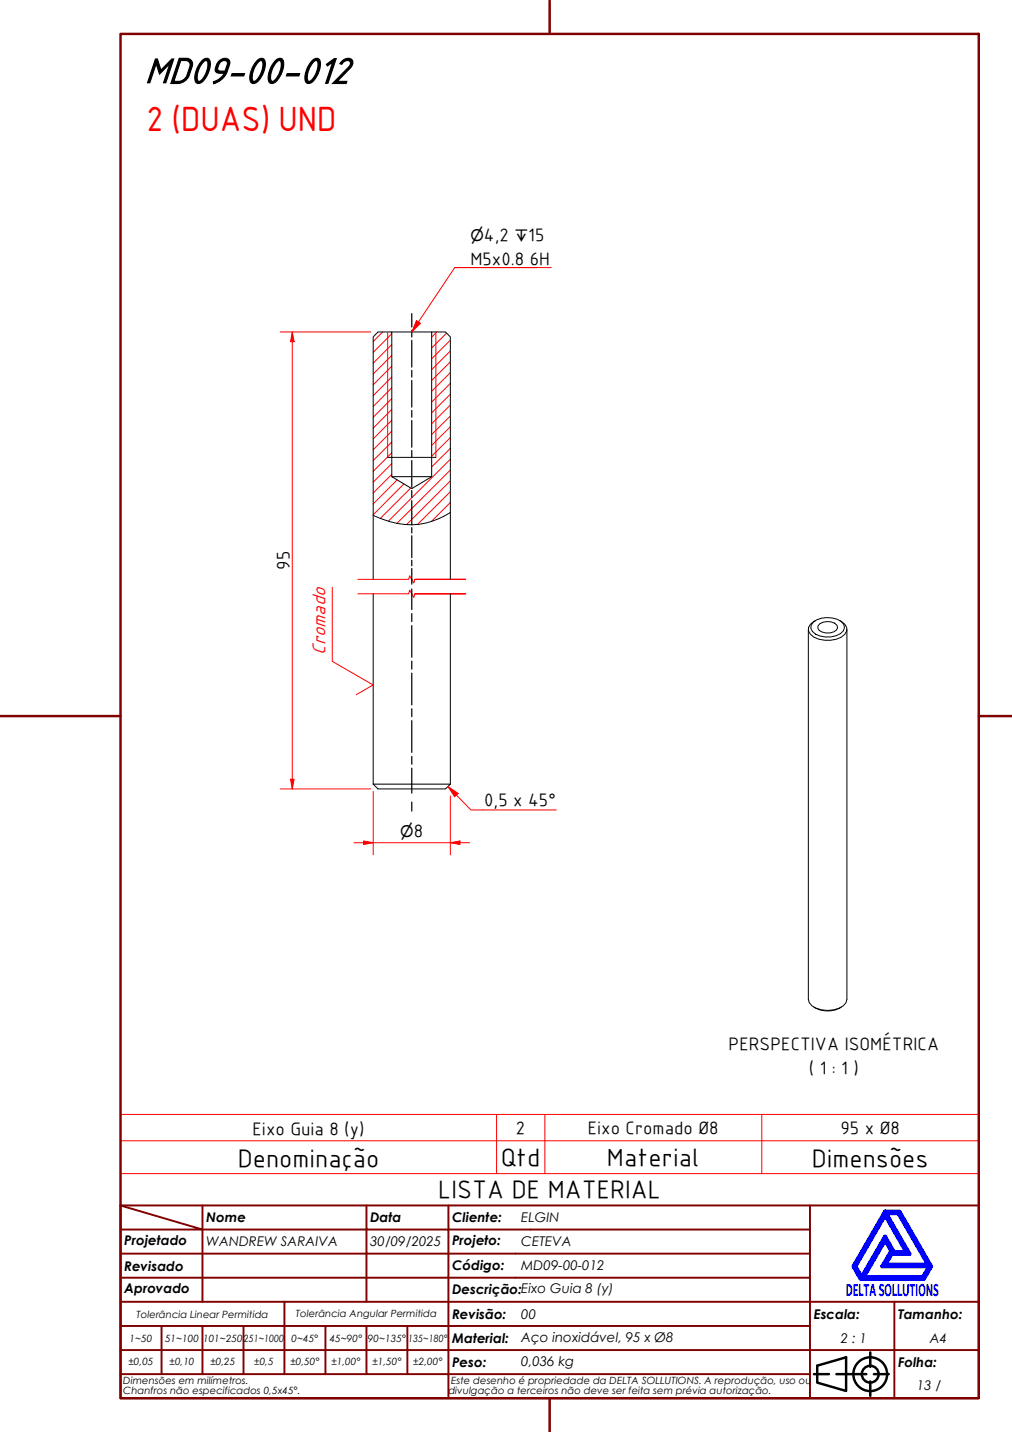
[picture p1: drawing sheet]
<svg xmlns="http://www.w3.org/2000/svg" width="210mm" height="297mm" viewBox="0 0 210 297" stroke-linecap="round" stroke-linejoin="round" font-family="sans-serif">
<!-- layer: Hatch (ABNT) -->
<g fill="none" stroke="#f00" stroke-width=".21">
<path d="M79.4 68.9l-2 2M81.3 78.2l-3.9 3.9M81.3 76l-3.9 3.8M81.3 73.7l-3.9 3.9M81.3 71.5l-3.9 3.8M81.3 69.2l-3.9 3.9M90.6 68.9l-1.1 1M92.6 69.1l-3.1 3.1M93.4 79.5l-3.9 3.9M93.4 77.3l-3.9 3.9M93.4 75l-3.9 3.9M93.4 72.8l-3.9 3.9"/>
<path d="M93.4 70.6l-3.9 3.8M81.3 98.4l-3.9 3.9M81.3 96.2l-3.9 3.8M81.3 93.9l-3.9 3.9M81.3 91.7l-3.9 3.8M81.3 89.4l-3.9 3.9M81.3 87.2l-3.9 3.8M81.3 84.9l-3.9 3.9M81.3 82.7l-3.9 3.9M81.3 80.4l-3.9 3.9M82.4 99.5l-5 5M93.4 99.7l-9.1 9.1"/>
<path d="M93.4 97.5l-11.1 11M93.4 95.3l-12.8 12.8M93.4 93l-3.9 3.9M93.4 90.8l-3.9 3.8M93.4 88.5l-3.9 3.9M93.4 86.3l-3.9 3.8M93.4 84l-3.9 3.9M93.4 81.8l-3.9 3.8M83.8 100.4l-6.4 6.4M85.2 101.2l-6.3 6.3M93.4 104.2l-3.9 3.9M93.4 102l-6.8 6.8"/>
</g>
<!-- layer: Linha Corte (ABNT) -->
<path d="M74.2 123.2h10.6l.2-.8 .8 1.5 .2-.7h10.6h-10.6M74.2 120.2h10.6l.2-.8 .8 1.5 .2-.7h10.6h-10.6" fill="none" stroke="#f00" stroke-width=".21"/>
<!-- layer: Visible (ABNT) -->
<g fill="none" stroke="#000" stroke-width=".21">
<path d="M81.3 68.9h8.2M80.4 94.9h10M81.3 98.9h8.2M77.4 106.9v13.3M93.4 106.3v-36.4l-1-1h-2.9v30l-4.1 2.5-4.1-2.5v-30h-2.9l-1 1v37M93.4 106.3a15.1 15.1 0 0 1-15.4 .9l-.6-.3M93.4 106.3v13.9M77.4 123.2v39.5M93.4 123.2v39.5M167.7 130.5v76.8a2.83 2.83 0 0 0 2.7 2.2 5.9 5.9 0 0 0 4.5-.9l.6-.6 .2-.7v-76.8M168.7 129.1a5.2 5.2 0 0 1 5.8-.1 1.42 1.42 0 0 1-.2 2.4 5 5 0 0 1-5.8-.4l-.3-.6v-.7zM169.2 128.7a2.14 2.14 0 0 0-1.5 2.2 3.5 3.5 0 0 0 3.3 1.9 5.1 5.1 0 0 0 4.2-1.2 1.65 1.65 0 0 0-.7-2.7l-.4-.2"/>
<path d="M170.1 129.4a2.95 2.95 0 0 1 3.5 .3l.1 .5a2.27 2.27 0 0 1-3.2 .9l-.6-.3-.3-.5 .1-.5zM77.4 162.7h16l-1 .9h-14zM168.8 208.9a5.5 5.5 0 0 0 5.7 0"/>
</g>
<!-- layer: Visible Narrow (ABNT) -->
<path d="M80.4 68.9v26M90.4 68.9v26" fill="none" stroke="#f00" stroke-width=".21"/>
<path d="M25 236.6h178v-5.4h-178v12.2M103 231.2v12.2M113 231.2v12.2M158 231.2v12.2M203 236.6v6.8h-178M25 243.4v6.6h178v-6.6" fill="none" stroke="#f00" stroke-width=".21"/>
<!-- layer: Borda A3/A4 (ABNT) -->
<path d="M25 7h178v283h-178zM114 0v7M0 148.5h25M203 148.5h7M114 290v7" fill="none" stroke="#800000" stroke-width=".51"/>
<path d="M183.6 257.3l1.2 2.2-1.8 3.2h9.7l-1.3 2.2h-12.2zM183.6 252.1l4.4 7.6h-2.6l-1.8-3.2-4.9 8.4-1.3-2.2zM183.6 251.3h3l6.5 11.4-1.5 2.6h-13.1l-1.5-2.6zM183.8 251.7h2.5l6.2 10.6h-8.8l1.3-2.2h3.7zM185 259.7h.2l-.1 .2z" fill="none" stroke="#00f" stroke-width=".8"/>
<!-- layer: 0 -->
<path d="M178.5 265.3h13.1" fill="none" stroke="#000" stroke-width=".21"/>
<g fill="none" stroke="#800000" stroke-width=".4">
<path d="M25 250l17 5h-17M25 250h178v40h-178zM42 255h34v5h17M42 255v15M42 250v5M76 250v5h17v5M93 250v5h75M168 250v20h-143M25 260h51v10M25 275h17M33.5 275v10M50.5 275h-8.5v10"/>
<path d="M59 270v15h-8.5M67.5 275v10h-8.5M76 275v10h8.5M84.5 275v10M93 275h-42.5v10M93 260v5h-68M93 275v10h75M93 260h75M93 275h75M168 265h-75v10M185.5 270v10h17.5M203 270h-35v10h17.5v10"/>
<path d="M25 285h25.5M25 280h143v10M67.5 285h8.5M84.5 285h8.5v5"/>
</g>
<g fill="none" stroke="#000" stroke-width=".51">
<path d="M168.8 285h3.1M169.5 283.3l6-1.8v7l-6-1.7zM173.5 285h6.2M180.5 280.5v3M180.5 286.5v3M181.3 285h3"/>
<circle cx="180.5" cy="285" r="3.5"/>
<circle cx="180.5" cy="285" r="1.75"/>
</g>
<!-- layer: Eixo de trabalho (ISO) -->
<g fill="none" stroke="#000" stroke-width=".25">
<path d="M85.4 65.1v2.7M85.4 68.5v1.4M85.4 70.6v5.5M85.4 76.8v1.4M85.4 78.9v5.5M85.4 85.1v1.4M85.4 87.2v5.6M85.4 93.5v1.3M85.4 95.5v5.6M85.4 101.8v1.4M85.4 103.9v5M85.4 109.4v1.2"/>
<path d="M85.4 111.1v4.6M85.4 116.2v1.2M85.4 117.9v3.3M85.4 122.2v4.3M85.4 127.3v1.6M85.4 129.8v6.5M85.4 137.1v1.7M85.4 139.6v6.6M85.4 147v1.7M85.4 149.5v6.6M85.4 156.9v1.6M85.4 159.3v5.2"/>
<path d="M85.4 166.4v1.8"/>
</g>
<path d="M93.4 174.8h2" fill="none" stroke="#f00" stroke-width=".21"/>
<path d="M93.4 174.8l2-.4v.8z" fill="#f00"/>
<path d="M75.4 174.8h2M93.4 174.8l2-.4v.8z" fill="none" stroke="#f00" stroke-width=".21"/>
<path d="M75.4 174.4l2 .4-2 .4z" fill="#f00"/>
<path d="M73.4 174.8h2M75.4 174.4l2 .4-2 .4zM77.4 174.8h16M77.4 164.1v13.2M93.4 165.1v12.2M95.4 174.8h2" fill="none" stroke="#f00" stroke-width=".21"/>
<path d="M92.9 163.1l1.8 1.8" fill="none" stroke="#f00" stroke-width=".21"/>
<path d="M92.9 163.1l2.1 1.5-.7 .7z" fill="#f00"/>
<path d="M86.8 66.8l-1.4 2.1M92.9 163.1l2.1 1.5-.7 .7zM94.7 164.9l3 3.1h17.7" fill="none" stroke="#f00" stroke-width=".21"/>
<path d="M86.4 66.5l.8 .6-1.8 1.8z" fill="#f00"/>
<path d="M94.3 55.5h20M111.3 55.5h-17l-7.5 11.3M86.4 66.5l.8 .6-1.8 1.8zM68.9 121.8v15.4l8.5 4.9-3.5 2" fill="none" stroke="#f00" stroke-width=".21"/>
<path d="M60.6 161.6v2" fill="none" stroke="#f00" stroke-width=".21"/>
<path d="M60.3 161.6h.7l-.4 2z" fill="#f00"/>
<path d="M60.6 68.9v2M60.3 161.6h.7l-.4 2z" fill="none" stroke="#f00" stroke-width=".21"/>
<path d="M60.6 68.9l.4 2h-.7z" fill="#f00"/>
<path d="M58.1 68.9h18.8M60.6 68.9l.4 2h-.7zM60.6 70.9v90.7M58.1 163.6h18.8" fill="none" stroke="#f00" stroke-width=".21"/>
<text font-size="81.9" fill="#fff" x="188.7" y="289">.</text>
<text font-size="8.1" x="30" y="17.2">MD09-00-012</text>
<text font-size="7" fill="#f00" x="30.4" y="27.1">2 (DUAS) UND</text>
<g font-size="5.4">
<text x="49.3" y="242">Denominação</text>
<text x="103.9" y="241.8">Qtd</text>
<text x="125.9" y="241.8">Material</text>
<text x="168.4" y="242">Dimensões</text>
<text x="90.9" y="248.5">LISTA DE MATERIAL</text>
</g>
<text font-size="4.1" fill="#f00" x="67.4" y="135.8" transform="rotate(-90 67.4 135.8)">Cromado</text>
<g font-size="3.9">
<text x="100.4" y="49.9">4,2</text>
<text x="109.6" y="49.9">15</text>
<text x="97.6" y="54.9">M5x0.8</text>
<text x="109.9" y="54.9">6H</text>
<text x="60" y="118.2" transform="rotate(-90 60 118.2)">95</text>
<text x="100.4" y="167.2">0,5 x 45°</text>
<text x="85.8" y="173.7">8</text>
<text x="151.1" y="217.8">PERSPECTIVA ISOMÉTRICA</text>
<text x="167.8" y="222.8">( 1 : 1 )</text>
<text x="52.4" y="235.3">Eixo Guia 8 (y)</text>
<text x="107" y="235.2">2</text>
<text x="121.9" y="235.2">Eixo Cromado Ø8</text>
<text x="174.3" y="235.2">95 x Ø8</text>
</g>
<text font-size="3.9" fill="#00f" x="175.4" y="268.8">DELTASOLLUTIONS</text>
<g font-size="3.3">
<text x="97.6" y="49.9">⌀</text>
<text x="106.7" y="49.9">↧</text>
<text x="83" y="173.7">⌀</text>
</g>
<g font-size="2.8">
<text x="42.8" y="253.5">Nome</text>
<text x="76.8" y="253.5">Data</text>
<text x="93.8" y="253.6">Cliente:</text>
<text x="108.1" y="253.5">ELGIN</text>
<text x="25.8" y="263.6">Revisado</text>
<text x="25.8" y="258.3">Projetado</text>
<text x="42.8" y="258.5">WANDREW SARAIVA</text>
<text x="76.8" y="258.4">30/09/2025</text>
<text x="93.8" y="263.4">Código:</text>
<text x="93.8" y="258.3">Projeto:</text>
<text x="108.1" y="263.5">MD09-00-012</text>
<text x="108.1" y="258.5">CETEVA</text>
<text x="25.8" y="268.3">Aprovado</text>
<text x="93.8" y="268.3">Descrição:Eixo Guia 8 (y)</text>
<text x="93.8" y="273.6">Revisão:</text>
<text x="108.1" y="273.5">00</text>
<text x="168.8" y="273.5">Escala:</text>
<text x="186.3" y="273.5">Tamanho:</text>
<text x="93.8" y="278.6">Material:</text>
<text x="108.1" y="278.4">Aço inoxidável, 95 x Ø8</text>
<text x="174.4" y="278.5">2 : 1</text>
<text x="192.8" y="278.6">A4</text>
<text x="93.8" y="283.5">Peso:</text>
<text x="108.1" y="283.3">0,036 kg</text>
<text x="186.3" y="283.5">Folha:</text>
<text x="190.2" y="288.4">13 / 16</text>
</g>
<g font-size="2.1">
<text x="28.3" y="273.3">Tolerância Linear Permitida</text>
<text x="61.4" y="273.1">Tolerância Angular Permitida</text>
<text x="26.9" y="278.3">1~50</text>
<text x="34.2" y="278.3">51~100</text>
<text x="42.1" y="278.3">101~250</text>
<text x="50.5" y="278.3">251~1000</text>
<text x="60.5" y="278.3">0~45°</text>
<text x="68.4" y="278.3">45~90°</text>
<text x="76.3" y="278.3">90~135°</text>
<text x="84.7" y="278.3">135~180°</text>
<text x="25.6" y="287.1">Dimensões em milímetros.</text>
<text x="26.6" y="283.2">±0,05</text>
<text x="35.2" y="283.2">±0,10</text>
<text x="43.6" y="283.2">±0,25</text>
<text x="52.7" y="283.2">±0,5</text>
<text x="60.2" y="283.2">±0,50°</text>
<text x="68.7" y="283.2">±1,00°</text>
<text x="77.2" y="283.2">±1,50°</text>
<text x="85.7" y="283.2">±2,00°</text>
<text x="93.6" y="287.1">Este desenho é propriedade da DELTA SOLLUTIONS. A reprodução, uso ou</text>
<text x="25.6" y="289.2">Chanfros não especificados 0,5x45°.</text>
<text x="93" y="289.2">divulgação a terceiros não deve ser feita sem prévia autorização.</text>
</g>
</svg>
